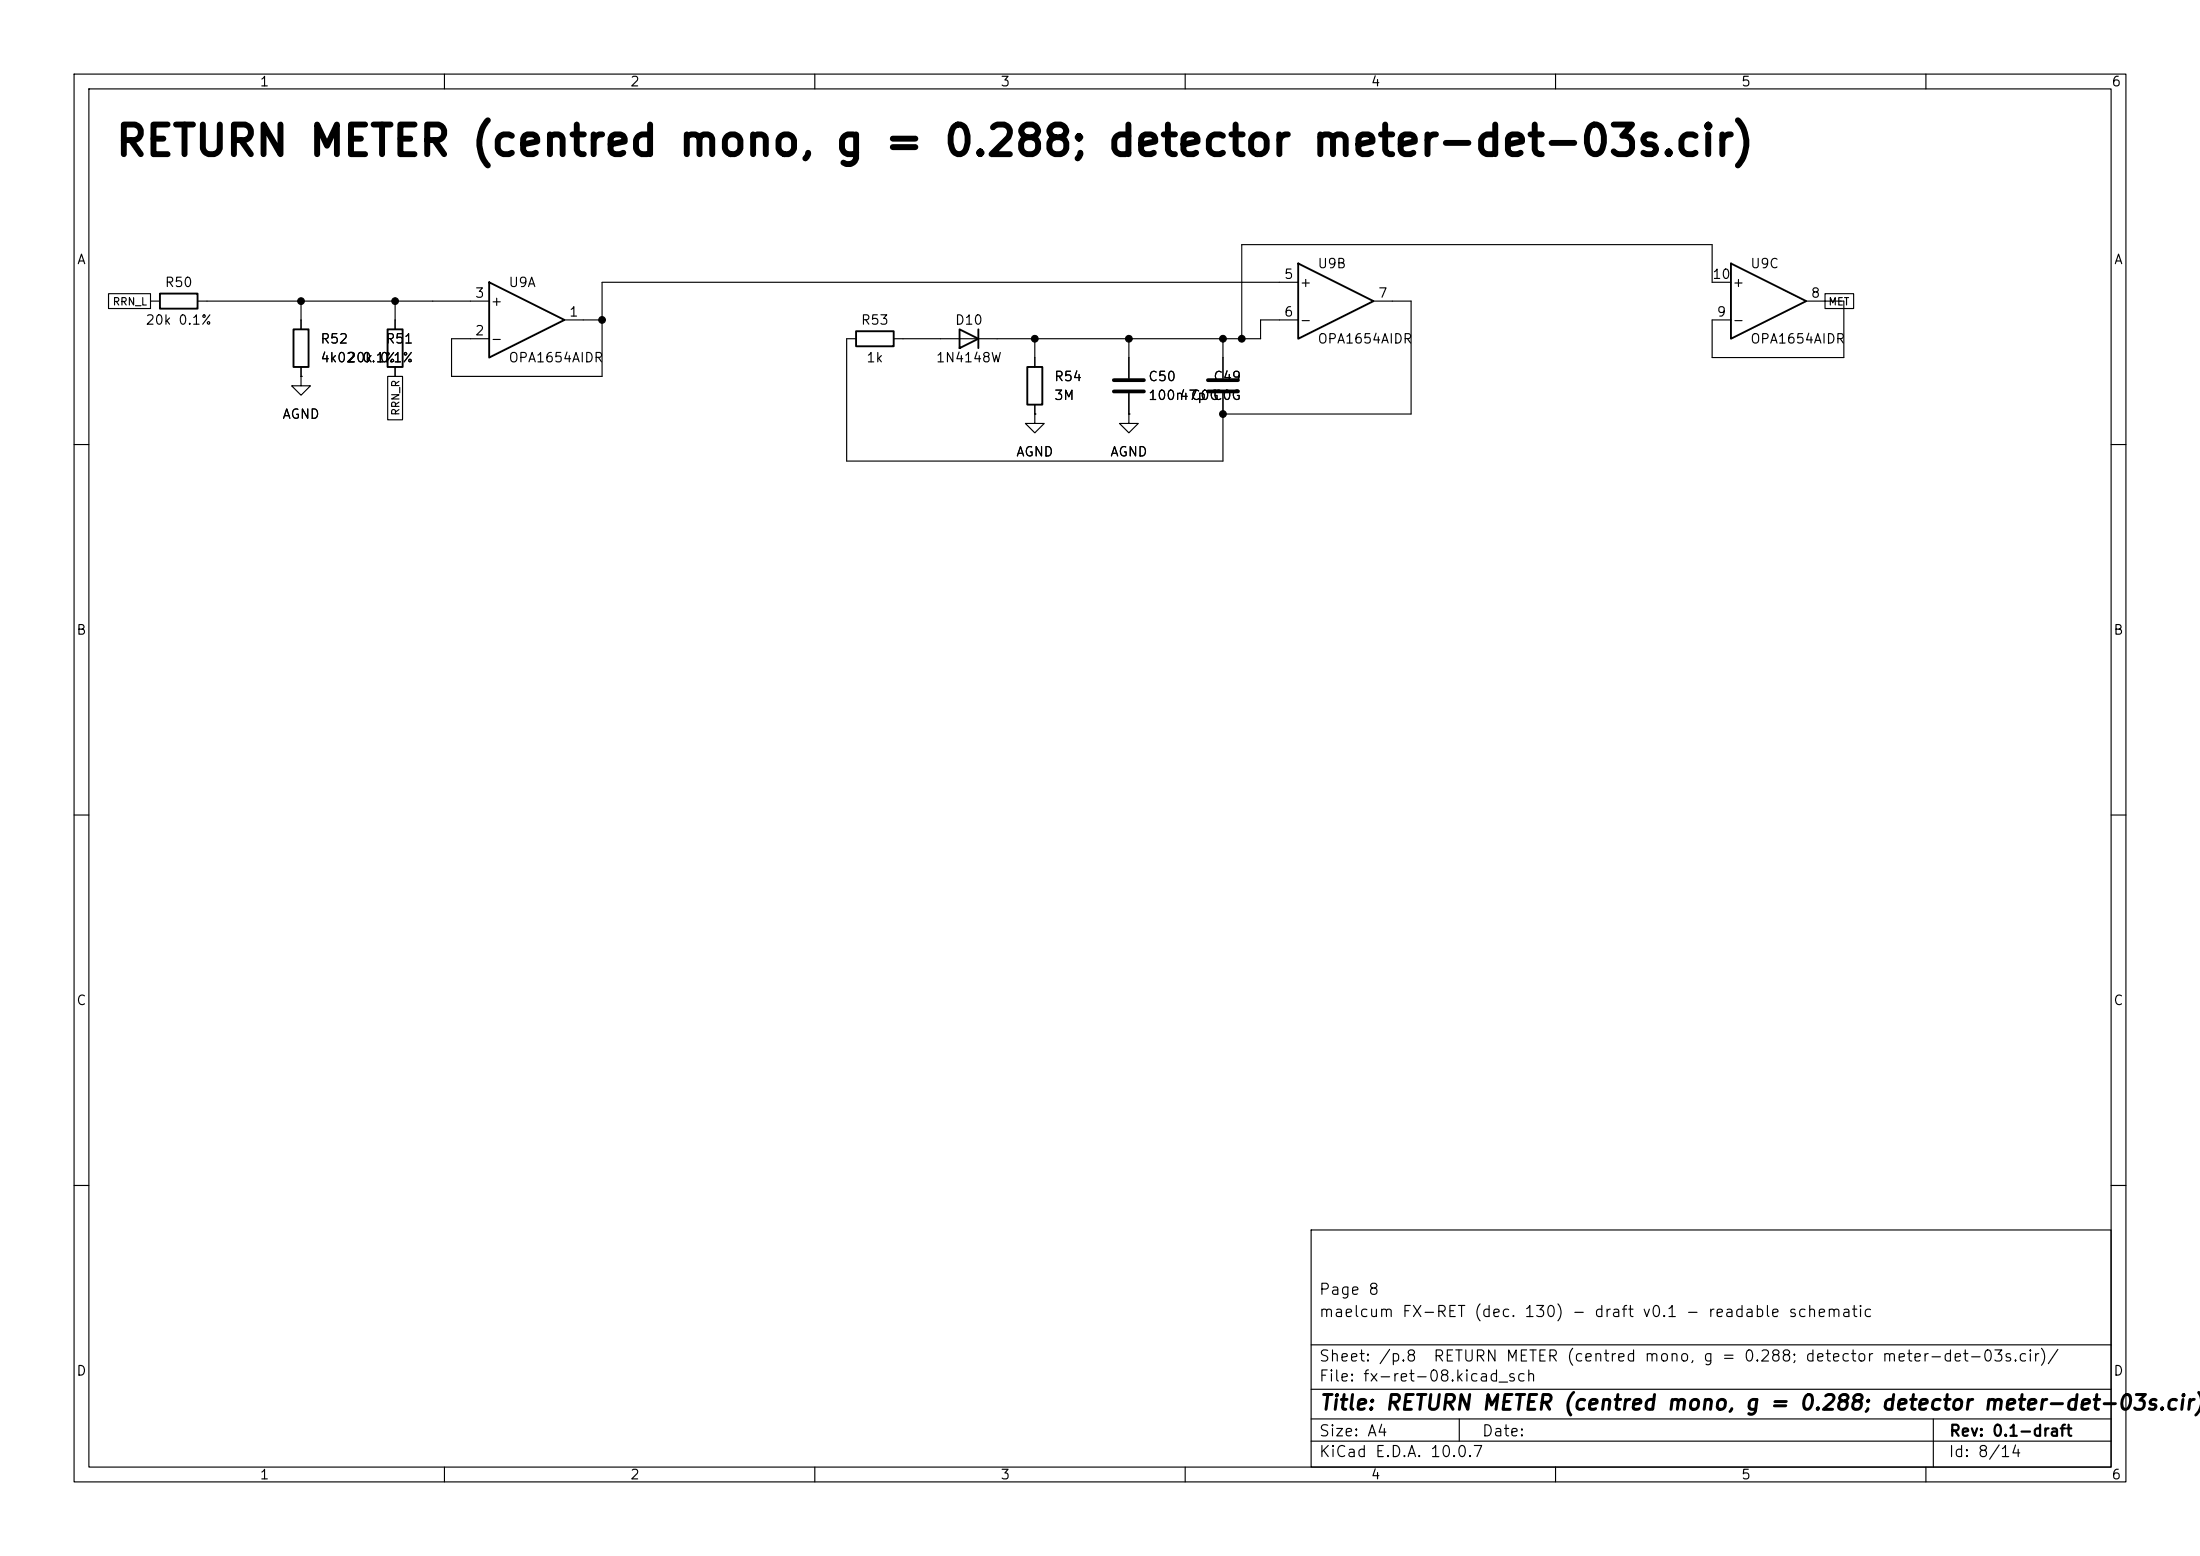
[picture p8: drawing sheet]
(kicad_sch
 (version 20260101)
 (generator "eeschema")
 (generator_version "10.0")
 (paper "A4")
 (title_block
  (title "RETURN METER (centred mono, g = 0.288; detector meter-det-03s.cir)")
  (rev "0.1-draft")
  (comment 1 "maelcum FX-RET (dec. 130) - draft v0.1 - readable schematic")
  (comment 2 "Page 8"))
 (lib_symbols
  (symbol
   "Amplifier_Operational:TL074"
   (pin_names
    (offset 0.127)) (exclude_from_sim no) (in_bom yes) (on_board yes)
   (in_pos_files yes)
   (duplicate_pin_numbers_are_jumpers no)
   (property
    "Reference"
    "U" (at 0 5.08 0) (show_name no) (do_not_autoplace no) (effects (font (size 1.27 1.27)) (justify left)))
   (property
    "Value"
    "TL074" (at 0 -5.08 0) (show_name no) (do_not_autoplace no) (effects (font (size 1.27 1.27)) (justify left)))
   (property
    "Footprint"
    "" (at -1.27 2.54 0) (show_name no) (do_not_autoplace no) (hide yes) (effects (font (size 1.27 1.27))))
   (property
    "Datasheet"
    "http://www.ti.com/lit/ds/symlink/tl071.pdf" (at 1.27 5.08 0) (show_name no) (do_not_autoplace no) (hide yes) (effects (font (size 1.27 1.27))))
   (property
    "Description"
    "Quad Low-Noise JFET-Input Operational Amplifiers, DIP-14/SOIC-14" (at 0 0 0) (show_name no) (do_not_autoplace no) (hide yes) (effects (font (size 1.27 1.27))))
   (property
    "ki_locked"
    "" (at 0 0 0) (show_name no) (do_not_autoplace no) (effects (font (size 1.27 1.27))))
   (property
    "ki_keywords"
    "quad opamp" (at 0 0 0) (show_name no) (do_not_autoplace no) (hide yes) (effects (font (size 1.27 1.27))))
   (property
    "ki_fp_filters"
    "SOIC*3.9x8.7mm*P1.27mm* DIP*W7.62mm* TSSOP*4.4x5mm*P0.65mm* SSOP*5.3x6.2mm*P0.65mm* MSOP*3x3mm*P0.5mm*" (at 0 0 0) (show_name no) (do_not_autoplace no) (hide yes) (effects (font (size 1.27 1.27))))
   (symbol
    "TL074_1_1"
    (polyline (pts (xy -5.08 5.08) (xy 5.08 0) (xy -5.08 -5.08) (xy -5.08 5.08)) (stroke (width 0.254) (type default)) (fill (type background)))
    (pin
    output
    line (at 7.62 0 180) (length 2.54) (name
    "" (effects (font (size 1.27 1.27)))) (number
    "1" (effects (font (size 1.27 1.27)))))
    (pin
    input
    line (at -7.62 -2.54 0) (length 2.54) (name
    "-" (effects (font (size 1.27 1.27)))) (number
    "2" (effects (font (size 1.27 1.27)))))
    (pin
    input
    line (at -7.62 2.54 0) (length 2.54) (name
    "+" (effects (font (size 1.27 1.27)))) (number
    "3" (effects (font (size 1.27 1.27))))))
   (symbol
    "TL074_2_1"
    (polyline (pts (xy -5.08 5.08) (xy 5.08 0) (xy -5.08 -5.08) (xy -5.08 5.08)) (stroke (width 0.254) (type default)) (fill (type background)))
    (pin
    input
    line (at -7.62 2.54 0) (length 2.54) (name
    "+" (effects (font (size 1.27 1.27)))) (number
    "5" (effects (font (size 1.27 1.27)))))
    (pin
    input
    line (at -7.62 -2.54 0) (length 2.54) (name
    "-" (effects (font (size 1.27 1.27)))) (number
    "6" (effects (font (size 1.27 1.27)))))
    (pin
    output
    line (at 7.62 0 180) (length 2.54) (name
    "" (effects (font (size 1.27 1.27)))) (number
    "7" (effects (font (size 1.27 1.27))))))
   (symbol
    "TL074_3_1"
    (polyline (pts (xy -5.08 5.08) (xy 5.08 0) (xy -5.08 -5.08) (xy -5.08 5.08)) (stroke (width 0.254) (type default)) (fill (type background)))
    (pin
    output
    line (at 7.62 0 180) (length 2.54) (name
    "" (effects (font (size 1.27 1.27)))) (number
    "8" (effects (font (size 1.27 1.27)))))
    (pin
    input
    line (at -7.62 -2.54 0) (length 2.54) (name
    "-" (effects (font (size 1.27 1.27)))) (number
    "9" (effects (font (size 1.27 1.27)))))
    (pin
    input
    line (at -7.62 2.54 0) (length 2.54) (name
    "+" (effects (font (size 1.27 1.27)))) (number
    "10" (effects (font (size 1.27 1.27))))))
   (symbol
    "TL074_4_1"
    (polyline (pts (xy -5.08 5.08) (xy 5.08 0) (xy -5.08 -5.08) (xy -5.08 5.08)) (stroke (width 0.254) (type default)) (fill (type background)))
    (pin
    input
    line (at -7.62 2.54 0) (length 2.54) (name
    "+" (effects (font (size 1.27 1.27)))) (number
    "12" (effects (font (size 1.27 1.27)))))
    (pin
    input
    line (at -7.62 -2.54 0) (length 2.54) (name
    "-" (effects (font (size 1.27 1.27)))) (number
    "13" (effects (font (size 1.27 1.27)))))
    (pin
    output
    line (at 7.62 0 180) (length 2.54) (name
    "" (effects (font (size 1.27 1.27)))) (number
    "14" (effects (font (size 1.27 1.27))))))
   (symbol
    "TL074_5_1"
    (pin
    power_in
    line (at -2.54 7.62 270) (length 3.81) (name
    "V+" (effects (font (size 1.27 1.27)))) (number
    "4" (effects (font (size 1.27 1.27)))))
    (pin
    power_in
    line (at -2.54 -7.62 90) (length 3.81) (name
    "V-" (effects (font (size 1.27 1.27)))) (number
    "11" (effects (font (size 1.27 1.27))))))
   (embedded_fonts no))
  (symbol
   "Device:R"
   (pin_numbers (hide yes))
   (pin_names
    (offset 0)) (exclude_from_sim no) (in_bom yes) (on_board yes)
   (in_pos_files yes)
   (duplicate_pin_numbers_are_jumpers no)
   (property
    "Reference"
    "R" (at 2.032 0 90) (show_name no) (do_not_autoplace no) (effects (font (size 1.27 1.27))))
   (property
    "Value"
    "R" (at 0 0 90) (show_name no) (do_not_autoplace no) (effects (font (size 1.27 1.27))))
   (property
    "Footprint"
    "" (at -1.778 0 90) (show_name no) (do_not_autoplace no) (hide yes) (effects (font (size 1.27 1.27))))
   (property
    "Datasheet"
    "" (at 0 0 0) (show_name no) (do_not_autoplace no) (hide yes) (effects (font (size 1.27 1.27))))
   (property
    "Description"
    "Resistor" (at 0 0 0) (show_name no) (do_not_autoplace no) (hide yes) (effects (font (size 1.27 1.27))))
   (property
    "ki_keywords"
    "R res resistor" (at 0 0 0) (show_name no) (do_not_autoplace no) (hide yes) (effects (font (size 1.27 1.27))))
   (property
    "ki_fp_filters"
    "R_*" (at 0 0 0) (show_name no) (do_not_autoplace no) (hide yes) (effects (font (size 1.27 1.27))))
   (symbol
    "R_0_1"
    (rectangle (start -1.016 -2.54) (end 1.016 2.54) (stroke (width 0.254) (type default)) (fill (type none))))
   (symbol
    "R_1_1"
    (pin
    passive
    line (at 0 3.81 270) (length 1.27) (name
    "" (effects (font (size 1.27 1.27)))) (number
    "1" (effects (font (size 1.27 1.27)))))
    (pin
    passive
    line (at 0 -3.81 90) (length 1.27) (name
    "" (effects (font (size 1.27 1.27)))) (number
    "2" (effects (font (size 1.27 1.27))))))
   (embedded_fonts no))
  (symbol
   "power:GND"
   (power global)
   (pin_numbers (hide yes))
   (pin_names
    (offset 0) (hide yes)) (exclude_from_sim no) (in_bom yes) (on_board yes)
   (in_pos_files yes)
   (duplicate_pin_numbers_are_jumpers no)
   (property
    "Reference"
    "#PWR" (at 0 -6.35 0) (show_name no) (do_not_autoplace no) (hide yes) (effects (font (size 1.27 1.27))))
   (property
    "Value"
    "GND" (at 0 -3.81 0) (show_name no) (do_not_autoplace no) (effects (font (size 1.27 1.27))))
   (property
    "Footprint"
    "" (at 0 0 0) (show_name no) (do_not_autoplace no) (hide yes) (effects (font (size 1.27 1.27))))
   (property
    "Datasheet"
    "" (at 0 0 0) (show_name no) (do_not_autoplace no) (hide yes) (effects (font (size 1.27 1.27))))
   (property
    "Description"
    "Power symbol creates a global label with name \"GND\" , ground" (at 0 0 0) (show_name no) (do_not_autoplace no) (hide yes) (effects (font (size 1.27 1.27))))
   (property
    "ki_keywords"
    "global power" (at 0 0 0) (show_name no) (do_not_autoplace no) (hide yes) (effects (font (size 1.27 1.27))))
   (symbol
    "GND_0_1"
    (polyline (pts (xy 0 0) (xy 0 -1.27) (xy 1.27 -1.27) (xy 0 -2.54) (xy -1.27 -1.27) (xy 0 -1.27)) (stroke (width 0) (type default)) (fill (type none))))
   (symbol
    "GND_1_1"
    (pin
    power_in
    line (at 0 0 270) (length 0) (name
    "" (effects (font (size 1.27 1.27)))) (number
    "1" (effects (font (size 1.27 1.27))))))
   (embedded_fonts no))
  (symbol
   "Device:C"
   (pin_numbers (hide yes))
   (pin_names
    (offset 0.254)) (exclude_from_sim no) (in_bom yes) (on_board yes)
   (in_pos_files yes)
   (duplicate_pin_numbers_are_jumpers no)
   (property
    "Reference"
    "C" (at 0.635 2.54 0) (show_name no) (do_not_autoplace no) (effects (font (size 1.27 1.27)) (justify left)))
   (property
    "Value"
    "C" (at 0.635 -2.54 0) (show_name no) (do_not_autoplace no) (effects (font (size 1.27 1.27)) (justify left)))
   (property
    "Footprint"
    "" (at 0.9652 -3.81 0) (show_name no) (do_not_autoplace no) (hide yes) (effects (font (size 1.27 1.27))))
   (property
    "Datasheet"
    "" (at 0 0 0) (show_name no) (do_not_autoplace no) (hide yes) (effects (font (size 1.27 1.27))))
   (property
    "Description"
    "Unpolarized capacitor" (at 0 0 0) (show_name no) (do_not_autoplace no) (hide yes) (effects (font (size 1.27 1.27))))
   (property
    "ki_keywords"
    "cap capacitor" (at 0 0 0) (show_name no) (do_not_autoplace no) (hide yes) (effects (font (size 1.27 1.27))))
   (property
    "ki_fp_filters"
    "C_*" (at 0 0 0) (show_name no) (do_not_autoplace no) (hide yes) (effects (font (size 1.27 1.27))))
   (symbol
    "C_0_1"
    (polyline (pts (xy -2.032 0.762) (xy 2.032 0.762)) (stroke (width 0.508) (type default)) (fill (type none)))
    (polyline (pts (xy -2.032 -0.762) (xy 2.032 -0.762)) (stroke (width 0.508) (type default)) (fill (type none))))
   (symbol
    "C_1_1"
    (pin
    passive
    line (at 0 3.81 270) (length 2.794) (name
    "" (effects (font (size 1.27 1.27)))) (number
    "1" (effects (font (size 1.27 1.27)))))
    (pin
    passive
    line (at 0 -3.81 90) (length 2.794) (name
    "" (effects (font (size 1.27 1.27)))) (number
    "2" (effects (font (size 1.27 1.27))))))
   (embedded_fonts no))
  (symbol
   "Diode:1N4148W"
   (pin_numbers (hide yes))
   (pin_names (hide yes)) (exclude_from_sim no) (in_bom yes) (on_board yes)
   (in_pos_files yes)
   (duplicate_pin_numbers_are_jumpers no)
   (property
    "Reference"
    "D" (at 0 2.54 0) (show_name no) (do_not_autoplace no) (effects (font (size 1.27 1.27))))
   (property
    "Value"
    "1N4148W" (at 0 -2.54 0) (show_name no) (do_not_autoplace no) (effects (font (size 1.27 1.27))))
   (property
    "Footprint"
    "Diode_SMD:D_SOD-123" (at 0 -4.445 0) (show_name no) (do_not_autoplace no) (hide yes) (effects (font (size 1.27 1.27))))
   (property
    "Datasheet"
    "https://www.vishay.com/docs/85748/1n4148w.pdf" (at 0 0 0) (show_name no) (do_not_autoplace no) (hide yes) (effects (font (size 1.27 1.27))))
   (property
    "Description"
    "75V 0.15A Fast Switching Diode, SOD-123" (at 0 0 0) (show_name no) (do_not_autoplace no) (hide yes) (effects (font (size 1.27 1.27))))
   (property
    "Sim.Device"
    "D" (at 0 0 0) (show_name no) (do_not_autoplace no) (hide yes) (effects (font (size 1.27 1.27))))
   (property
    "Sim.Pins"
    "1=K 2=A" (at 0 0 0) (show_name no) (do_not_autoplace no) (hide yes) (effects (font (size 1.27 1.27))))
   (property
    "ki_keywords"
    "diode" (at 0 0 0) (show_name no) (do_not_autoplace no) (hide yes) (effects (font (size 1.27 1.27))))
   (property
    "ki_fp_filters"
    "D*SOD?123*" (at 0 0 0) (show_name no) (do_not_autoplace no) (hide yes) (effects (font (size 1.27 1.27))))
   (symbol
    "1N4148W_0_1"
    (polyline (pts (xy -1.27 1.27) (xy -1.27 -1.27)) (stroke (width 0.254) (type default)) (fill (type none)))
    (polyline (pts (xy 1.27 1.27) (xy 1.27 -1.27) (xy -1.27 0) (xy 1.27 1.27)) (stroke (width 0.254) (type default)) (fill (type none)))
    (polyline (pts (xy 1.27 0) (xy -1.27 0)) (stroke (width 0) (type default)) (fill (type none))))
   (symbol
    "1N4148W_1_1"
    (pin
    passive
    line (at -3.81 0 0) (length 2.54) (name
    "K" (effects (font (size 1.27 1.27)))) (number
    "1" (effects (font (size 1.27 1.27)))))
    (pin
    passive
    line (at 3.81 0 180) (length 2.54) (name
    "A" (effects (font (size 1.27 1.27)))) (number
    "2" (effects (font (size 1.27 1.27))))))
   (embedded_fonts no)))
 (text
  "RETURN METER (centred mono, g = 0.288; detector meter-det-03s.cir)"
  (exclude_from_sim no)
  (at 15.24 21.59 0)
  (effects (font (size 4 4)
    (bold yes)) (justify left bottom)))
 (symbol
  (lib_id "Amplifier_Operational:TL074")
  (at 71.12 43.18 0)
  (unit 1)
  (body_style 1)
  (exclude_from_sim no)
  (in_bom yes)
  (on_board yes)
  (dnp no)
  (property
   "Reference"
   "U9" (at 68.58 38.1 0) (effects (font (size 1.27 1.27)) (justify left)))
  (property
   "Value"
   "OPA1654AIDR" (at 68.58 48.26 0) (effects (font (size 1.27 1.27)) (justify left)))
  (property
   "Footprint"
   "Package_SO:SOIC-14_3.9x8.7mm_P1.27mm" (at 71.12 43.18 0) (effects (font (size 1.27 1.27)) (justify left) (hide yes)))
  (property
   "Datasheet"
   "" (at 71.12 43.18 0) (effects (font (size 1.27 1.27)) (justify left) (hide yes)))
  (property
   "Nota"
   "inseguitore di scala, superdiodo, buffer dell'hold; quarta sezione libera" (at 71.12 43.18 0) (effects (font (size 1.27 1.27)) (justify left) (hide yes)))
  (pin
   "1")
  (pin
   "2")
  (pin
   "3")
  (instances (project
    "fx-ret" (path
    "/f463c9bb-a8ea-5f54-b3e6-133fbf1848db/dbca6d7b-b4dd-503b-8450-9ee598f6a65f" (reference "U9") (unit 1)))))
 (wire
  (pts (xy 63.5 40.64) (xy 58.42 40.64))
  (stroke (width 0) (type default)))
 (symbol
  (lib_id "Device:R")
  (at 53.34 46.99 180)
  (unit 1)
  (body_style 1)
  (exclude_from_sim no)
  (in_bom yes)
  (on_board yes)
  (dnp no)
  (property
   "Reference"
   "R51" (at 55.88 45.72 0) (effects (font (size 1.27 1.27)) (justify left)))
  (property
   "Value"
   "20k 0.1%" (at 55.88 48.26 0) (effects (font (size 1.27 1.27)) (justify left)))
  (property
   "Footprint"
   "Resistor_SMD:R_0805_2012Metric" (at 53.34 46.99 0) (effects (font (size 1.27 1.27)) (justify left) (hide yes)))
  (property
   "Datasheet"
   "" (at 53.34 46.99 0) (effects (font (size 1.27 1.27)) (justify left) (hide yes)))
  (pin
   "1")
  (pin
   "2")
  (instances (project
    "fx-ret" (path
    "/f463c9bb-a8ea-5f54-b3e6-133fbf1848db/dbca6d7b-b4dd-503b-8450-9ee598f6a65f" (reference "R51") (unit 1)))))
 (symbol
  (lib_id "Device:R")
  (at 40.64 46.99 0)
  (unit 1)
  (body_style 1)
  (exclude_from_sim no)
  (in_bom yes)
  (on_board yes)
  (dnp no)
  (property
   "Reference"
   "R52" (at 43.18 45.72 0) (effects (font (size 1.27 1.27)) (justify left)))
  (property
   "Value"
   "4k02 0.1%" (at 43.18 48.26 0) (effects (font (size 1.27 1.27)) (justify left)))
  (property
   "Footprint"
   "Resistor_SMD:R_0805_2012Metric" (at 40.64 46.99 0) (effects (font (size 1.27 1.27)) (justify left) (hide yes)))
  (property
   "Datasheet"
   "" (at 40.64 46.99 0) (effects (font (size 1.27 1.27)) (justify left) (hide yes)))
  (property
   "Nota"
   "g = 4,02/14,02 = 0,287 (doc 0,288), come il master" (at 40.64 46.99 0) (effects (font (size 1.27 1.27)) (justify left) (hide yes)))
  (pin
   "1")
  (pin
   "2")
  (instances (project
    "fx-ret" (path
    "/f463c9bb-a8ea-5f54-b3e6-133fbf1848db/dbca6d7b-b4dd-503b-8450-9ee598f6a65f" (reference "R52") (unit 1)))))
 (symbol
  (lib_id "Device:R")
  (at 24.13 40.64 90)
  (unit 1)
  (body_style 1)
  (exclude_from_sim no)
  (in_bom yes)
  (on_board yes)
  (dnp no)
  (property
   "Reference"
   "R50" (at 24.13 38.1 90) (effects (font (size 1.27 1.27))))
  (property
   "Value"
   "20k 0.1%" (at 24.13 43.18 90) (effects (font (size 1.27 1.27))))
  (property
   "Footprint"
   "Resistor_SMD:R_0805_2012Metric" (at 24.13 40.64 0) (effects (font (size 1.27 1.27)) (justify left) (hide yes)))
  (property
   "Datasheet"
   "" (at 24.13 40.64 0) (effects (font (size 1.27 1.27)) (justify left) (hide yes)))
  (property
   "Nota"
   "NOTA: (L+R)/2 con due 20k: 10k equivalenti" (at 24.13 40.64 0) (effects (font (size 1.27 1.27)) (justify left) (hide yes)))
  (pin
   "1")
  (pin
   "2")
  (instances (project
    "fx-ret" (path
    "/f463c9bb-a8ea-5f54-b3e6-133fbf1848db/dbca6d7b-b4dd-503b-8450-9ee598f6a65f" (reference "R50") (unit 1)))))
 (wire
  (pts (xy 58.42 40.64) (xy 53.34 40.64))
  (stroke (width 0) (type default)))
 (wire
  (pts (xy 53.34 40.64) (xy 53.34 43.18))
  (stroke (width 0) (type default)))
 (wire
  (pts (xy 53.34 40.64) (xy 40.64 40.64))
  (stroke (width 0) (type default)))
 (wire
  (pts (xy 40.64 40.64) (xy 40.64 43.18))
  (stroke (width 0) (type default)))
 (wire
  (pts (xy 40.64 40.64) (xy 27.94 40.64))
  (stroke (width 0) (type default)))
 (junction
  (at 53.34 40.64)
  (diameter 0)
  (color 0 0 0 0))
 (junction
  (at 40.64 40.64)
  (diameter 0)
  (color 0 0 0 0))
 (symbol
  (lib_id "power:GND")
  (at 40.64 50.8 0)
  (unit 1)
  (body_style 1)
  (exclude_from_sim no)
  (in_bom yes)
  (on_board yes)
  (dnp no)
  (property
   "Reference"
   "#PWR001" (at 40.64 50.8 0) (effects (font (size 1.27 1.27)) (justify left) (hide yes)))
  (property
   "Value"
   "AGND" (at 40.64 55.88 0) (effects (font (size 1.27 1.27))))
  (property
   "Footprint"
   "" (at 40.64 50.8 0) (effects (font (size 1.27 1.27)) (justify left) (hide yes)))
  (property
   "Datasheet"
   "" (at 40.64 50.8 0) (effects (font (size 1.27 1.27)) (justify left) (hide yes)))
  (pin
   "1")
  (instances (project
    "fx-ret" (path
    "/f463c9bb-a8ea-5f54-b3e6-133fbf1848db/dbca6d7b-b4dd-503b-8450-9ee598f6a65f" (reference "#PWR001") (unit 1)))))
 (wire
  (pts (xy 63.5 45.72) (xy 60.96 45.72))
  (stroke (width 0) (type default)))
 (wire
  (pts (xy 60.96 50.8) (xy 60.96 45.72))
  (stroke (width 0) (type default)))
 (symbol
  (lib_id "Amplifier_Operational:TL074")
  (at 180.34 40.64 0)
  (unit 2)
  (body_style 1)
  (exclude_from_sim no)
  (in_bom yes)
  (on_board yes)
  (dnp no)
  (property
   "Reference"
   "U9" (at 177.8 35.56 0) (effects (font (size 1.27 1.27)) (justify left)))
  (property
   "Value"
   "OPA1654AIDR" (at 177.8 45.72 0) (effects (font (size 1.27 1.27)) (justify left)))
  (property
   "Footprint"
   "Package_SO:SOIC-14_3.9x8.7mm_P1.27mm" (at 180.34 40.64 0) (effects (font (size 1.27 1.27)) (justify left) (hide yes)))
  (property
   "Datasheet"
   "" (at 180.34 40.64 0) (effects (font (size 1.27 1.27)) (justify left) (hide yes)))
  (property
   "Nota"
   "inseguitore di scala, superdiodo, buffer dell'hold; quarta sezione libera" (at 180.34 40.64 0) (effects (font (size 1.27 1.27)) (justify left) (hide yes)))
  (pin
   "5")
  (pin
   "6")
  (pin
   "7")
  (instances (project
    "fx-ret" (path
    "/f463c9bb-a8ea-5f54-b3e6-133fbf1848db/dbca6d7b-b4dd-503b-8450-9ee598f6a65f" (reference "U9") (unit 2)))))
 (wire
  (pts (xy 172.72 43.18) (xy 170.18 43.18))
  (stroke (width 0) (type default)))
 (wire
  (pts (xy 170.18 43.18) (xy 170.18 45.72))
  (stroke (width 0) (type default)))
 (symbol
  (lib_id "Device:C")
  (at 165.1 52.07 180)
  (unit 1)
  (body_style 1)
  (exclude_from_sim no)
  (in_bom yes)
  (on_board yes)
  (dnp no)
  (property
   "Reference"
   "C49" (at 167.64 50.8 0) (effects (font (size 1.27 1.27)) (justify left)))
  (property
   "Value"
   "47p C0G" (at 167.64 53.34 0) (effects (font (size 1.27 1.27)) (justify left)))
  (property
   "Footprint"
   "Capacitor_SMD:C_0805_2012Metric" (at 165.1 52.07 0) (effects (font (size 1.27 1.27)) (justify left) (hide yes)))
  (property
   "Datasheet"
   "" (at 165.1 52.07 0) (effects (font (size 1.27 1.27)) (justify left) (hide yes)))
  (pin
   "1")
  (pin
   "2")
  (instances (project
    "fx-ret" (path
    "/f463c9bb-a8ea-5f54-b3e6-133fbf1848db/dbca6d7b-b4dd-503b-8450-9ee598f6a65f" (reference "C49") (unit 1)))))
 (symbol
  (lib_id "Device:C")
  (at 152.4 52.07 0)
  (unit 1)
  (body_style 1)
  (exclude_from_sim no)
  (in_bom yes)
  (on_board yes)
  (dnp no)
  (property
   "Reference"
   "C50" (at 154.94 50.8 0) (effects (font (size 1.27 1.27)) (justify left)))
  (property
   "Value"
   "100n C0G" (at 154.94 53.34 0) (effects (font (size 1.27 1.27)) (justify left)))
  (property
   "Footprint"
   "Capacitor_SMD:C_1206_3216Metric" (at 152.4 52.07 0) (effects (font (size 1.27 1.27)) (justify left) (hide yes)))
  (property
   "Datasheet"
   "" (at 152.4 52.07 0) (effects (font (size 1.27 1.27)) (justify left) (hide yes)))
  (property
   "Nota"
   "hold: niente altro sul nodo (sim/meter)" (at 152.4 52.07 0) (effects (font (size 1.27 1.27)) (justify left) (hide yes)))
  (pin
   "1")
  (pin
   "2")
  (instances (project
    "fx-ret" (path
    "/f463c9bb-a8ea-5f54-b3e6-133fbf1848db/dbca6d7b-b4dd-503b-8450-9ee598f6a65f" (reference "C50") (unit 1)))))
 (symbol
  (lib_id "Device:R")
  (at 139.7 52.07 0)
  (unit 1)
  (body_style 1)
  (exclude_from_sim no)
  (in_bom yes)
  (on_board yes)
  (dnp no)
  (property
   "Reference"
   "R54" (at 142.24 50.8 0) (effects (font (size 1.27 1.27)) (justify left)))
  (property
   "Value"
   "3M" (at 142.24 53.34 0) (effects (font (size 1.27 1.27)) (justify left)))
  (property
   "Footprint"
   "Resistor_SMD:R_0805_2012Metric" (at 139.7 52.07 0) (effects (font (size 1.27 1.27)) (justify left) (hide yes)))
  (property
   "Datasheet"
   "" (at 139.7 52.07 0) (effects (font (size 1.27 1.27)) (justify left) (hide yes)))
  (property
   "Nota"
   "release 0,3 s (dec. 81)" (at 139.7 52.07 0) (effects (font (size 1.27 1.27)) (justify left) (hide yes)))
  (pin
   "1")
  (pin
   "2")
  (instances (project
    "fx-ret" (path
    "/f463c9bb-a8ea-5f54-b3e6-133fbf1848db/dbca6d7b-b4dd-503b-8450-9ee598f6a65f" (reference "R54") (unit 1)))))
 (symbol
  (lib_id "Diode:1N4148W")
  (at 130.81 45.72 180)
  (unit 1)
  (body_style 1)
  (exclude_from_sim no)
  (in_bom yes)
  (on_board yes)
  (dnp no)
  (property
   "Reference"
   "D10" (at 130.81 43.18 0) (effects (font (size 1.27 1.27))))
  (property
   "Value"
   "1N4148W" (at 130.81 48.26 0) (effects (font (size 1.27 1.27))))
  (property
   "Footprint"
   "Diode_SMD:D_SOD-123" (at 130.81 45.72 0) (effects (font (size 1.27 1.27)) (justify left) (hide yes)))
  (property
   "Datasheet"
   "" (at 130.81 45.72 0) (effects (font (size 1.27 1.27)) (justify left) (hide yes)))
  (pin
   "1")
  (pin
   "2")
  (instances (project
    "fx-ret" (path
    "/f463c9bb-a8ea-5f54-b3e6-133fbf1848db/dbca6d7b-b4dd-503b-8450-9ee598f6a65f" (reference "D10") (unit 1)))))
 (symbol
  (lib_id "Device:R")
  (at 118.11 45.72 90)
  (unit 1)
  (body_style 1)
  (exclude_from_sim no)
  (in_bom yes)
  (on_board yes)
  (dnp no)
  (property
   "Reference"
   "R53" (at 118.11 43.18 90) (effects (font (size 1.27 1.27))))
  (property
   "Value"
   "1k" (at 118.11 48.26 90) (effects (font (size 1.27 1.27))))
  (property
   "Footprint"
   "Resistor_SMD:R_0805_2012Metric" (at 118.11 45.72 0) (effects (font (size 1.27 1.27)) (justify left) (hide yes)))
  (property
   "Datasheet"
   "" (at 118.11 45.72 0) (effects (font (size 1.27 1.27)) (justify left) (hide yes)))
  (pin
   "1")
  (pin
   "2")
  (instances (project
    "fx-ret" (path
    "/f463c9bb-a8ea-5f54-b3e6-133fbf1848db/dbca6d7b-b4dd-503b-8450-9ee598f6a65f" (reference "R53") (unit 1)))))
 (wire
  (pts (xy 170.18 45.72) (xy 165.1 45.72))
  (stroke (width 0) (type default)))
 (wire
  (pts (xy 165.1 45.72) (xy 165.1 48.26))
  (stroke (width 0) (type default)))
 (wire
  (pts (xy 165.1 45.72) (xy 152.4 45.72))
  (stroke (width 0) (type default)))
 (wire
  (pts (xy 152.4 45.72) (xy 152.4 48.26))
  (stroke (width 0) (type default)))
 (wire
  (pts (xy 152.4 45.72) (xy 139.7 45.72))
  (stroke (width 0) (type default)))
 (wire
  (pts (xy 139.7 45.72) (xy 139.7 48.26))
  (stroke (width 0) (type default)))
 (wire
  (pts (xy 139.7 45.72) (xy 134.62 45.72))
  (stroke (width 0) (type default)))
 (wire
  (pts (xy 127 45.72) (xy 121.92 45.72))
  (stroke (width 0) (type default)))
 (junction
  (at 165.1 45.72)
  (diameter 0)
  (color 0 0 0 0))
 (junction
  (at 152.4 45.72)
  (diameter 0)
  (color 0 0 0 0))
 (junction
  (at 139.7 45.72)
  (diameter 0)
  (color 0 0 0 0))
 (symbol
  (lib_id "power:GND")
  (at 152.4 55.88 0)
  (unit 1)
  (body_style 1)
  (exclude_from_sim no)
  (in_bom yes)
  (on_board yes)
  (dnp no)
  (property
   "Reference"
   "#PWR002" (at 152.4 55.88 0) (effects (font (size 1.27 1.27)) (justify left) (hide yes)))
  (property
   "Value"
   "AGND" (at 152.4 60.96 0) (effects (font (size 1.27 1.27))))
  (property
   "Footprint"
   "" (at 152.4 55.88 0) (effects (font (size 1.27 1.27)) (justify left) (hide yes)))
  (property
   "Datasheet"
   "" (at 152.4 55.88 0) (effects (font (size 1.27 1.27)) (justify left) (hide yes)))
  (pin
   "1")
  (instances (project
    "fx-ret" (path
    "/f463c9bb-a8ea-5f54-b3e6-133fbf1848db/dbca6d7b-b4dd-503b-8450-9ee598f6a65f" (reference "#PWR002") (unit 1)))))
 (symbol
  (lib_id "power:GND")
  (at 139.7 55.88 0)
  (unit 1)
  (body_style 1)
  (exclude_from_sim no)
  (in_bom yes)
  (on_board yes)
  (dnp no)
  (property
   "Reference"
   "#PWR003" (at 139.7 55.88 0) (effects (font (size 1.27 1.27)) (justify left) (hide yes)))
  (property
   "Value"
   "AGND" (at 139.7 60.96 0) (effects (font (size 1.27 1.27))))
  (property
   "Footprint"
   "" (at 139.7 55.88 0) (effects (font (size 1.27 1.27)) (justify left) (hide yes)))
  (property
   "Datasheet"
   "" (at 139.7 55.88 0) (effects (font (size 1.27 1.27)) (justify left) (hide yes)))
  (pin
   "1")
  (instances (project
    "fx-ret" (path
    "/f463c9bb-a8ea-5f54-b3e6-133fbf1848db/dbca6d7b-b4dd-503b-8450-9ee598f6a65f" (reference "#PWR003") (unit 1)))))
 (symbol
  (lib_id "Amplifier_Operational:TL074")
  (at 238.76 40.64 0)
  (unit 3)
  (body_style 1)
  (exclude_from_sim no)
  (in_bom yes)
  (on_board yes)
  (dnp no)
  (property
   "Reference"
   "U9" (at 236.22 35.56 0) (effects (font (size 1.27 1.27)) (justify left)))
  (property
   "Value"
   "OPA1654AIDR" (at 236.22 45.72 0) (effects (font (size 1.27 1.27)) (justify left)))
  (property
   "Footprint"
   "Package_SO:SOIC-14_3.9x8.7mm_P1.27mm" (at 238.76 40.64 0) (effects (font (size 1.27 1.27)) (justify left) (hide yes)))
  (property
   "Datasheet"
   "" (at 238.76 40.64 0) (effects (font (size 1.27 1.27)) (justify left) (hide yes)))
  (property
   "Nota"
   "inseguitore di scala, superdiodo, buffer dell'hold; quarta sezione libera" (at 238.76 40.64 0) (effects (font (size 1.27 1.27)) (justify left) (hide yes)))
  (pin
   "8")
  (pin
   "9")
  (pin
   "10")
  (instances (project
    "fx-ret" (path
    "/f463c9bb-a8ea-5f54-b3e6-133fbf1848db/dbca6d7b-b4dd-503b-8450-9ee598f6a65f" (reference "U9") (unit 3)))))
 (wire
  (pts (xy 114.3 45.72) (xy 114.3 62.23))
  (stroke (width 0) (type default)))
 (wire
  (pts (xy 114.3 62.23) (xy 165.1 62.23))
  (stroke (width 0) (type default)))
 (wire
  (pts (xy 165.1 62.23) (xy 165.1 55.88))
  (stroke (width 0) (type default)))
 (wire
  (pts (xy 165.1 55.88) (xy 190.5 55.88))
  (stroke (width 0) (type default)))
 (wire
  (pts (xy 190.5 55.88) (xy 190.5 40.64))
  (stroke (width 0) (type default)))
 (wire
  (pts (xy 190.5 40.64) (xy 187.96 40.64))
  (stroke (width 0) (type default)))
 (wire
  (pts (xy 167.64 45.72) (xy 167.64 33.02))
  (stroke (width 0) (type default)))
 (wire
  (pts (xy 167.64 33.02) (xy 231.14 33.02))
  (stroke (width 0) (type default)))
 (wire
  (pts (xy 231.14 33.02) (xy 231.14 38.1))
  (stroke (width 0) (type default)))
 (wire
  (pts (xy 60.96 50.8) (xy 81.28 50.8))
  (stroke (width 0) (type default)))
 (wire
  (pts (xy 81.28 50.8) (xy 81.28 43.18))
  (stroke (width 0) (type default)))
 (wire
  (pts (xy 81.28 43.18) (xy 78.74 43.18))
  (stroke (width 0) (type default)))
 (wire
  (pts (xy 81.28 43.18) (xy 81.28 38.1))
  (stroke (width 0) (type default)))
 (wire
  (pts (xy 81.28 38.1) (xy 172.72 38.1))
  (stroke (width 0) (type default)))
 (wire
  (pts (xy 231.14 43.18) (xy 231.14 48.26))
  (stroke (width 0) (type default)))
 (wire
  (pts (xy 231.14 48.26) (xy 248.92 48.26))
  (stroke (width 0) (type default)))
 (wire
  (pts (xy 248.92 48.26) (xy 248.92 40.64))
  (stroke (width 0) (type default)))
 (wire
  (pts (xy 248.92 40.64) (xy 246.38 40.64))
  (stroke (width 0) (type default)))
 (junction
  (at 167.64 45.72)
  (diameter 0)
  (color 0 0 0 0))
 (junction
  (at 81.28 43.18)
  (diameter 0)
  (color 0 0 0 0))
 (junction
  (at 165.1 55.88)
  (diameter 0)
  (color 0 0 0 0))
 (global_label
  "RRN_R"
  (shape passive)
  (at 53.34 50.8 270)
  (fields_autoplaced yes)
  (effects (font (size 1 1)) (justify right)))
 (global_label
  "RRN_L"
  (shape passive)
  (at 20.32 40.64 180)
  (fields_autoplaced yes)
  (effects (font (size 1 1)) (justify right)))
 (global_label
  "MET"
  (shape passive)
  (at 246.38 40.64 0)
  (fields_autoplaced yes)
  (effects (font (size 1 1)) (justify left))))
